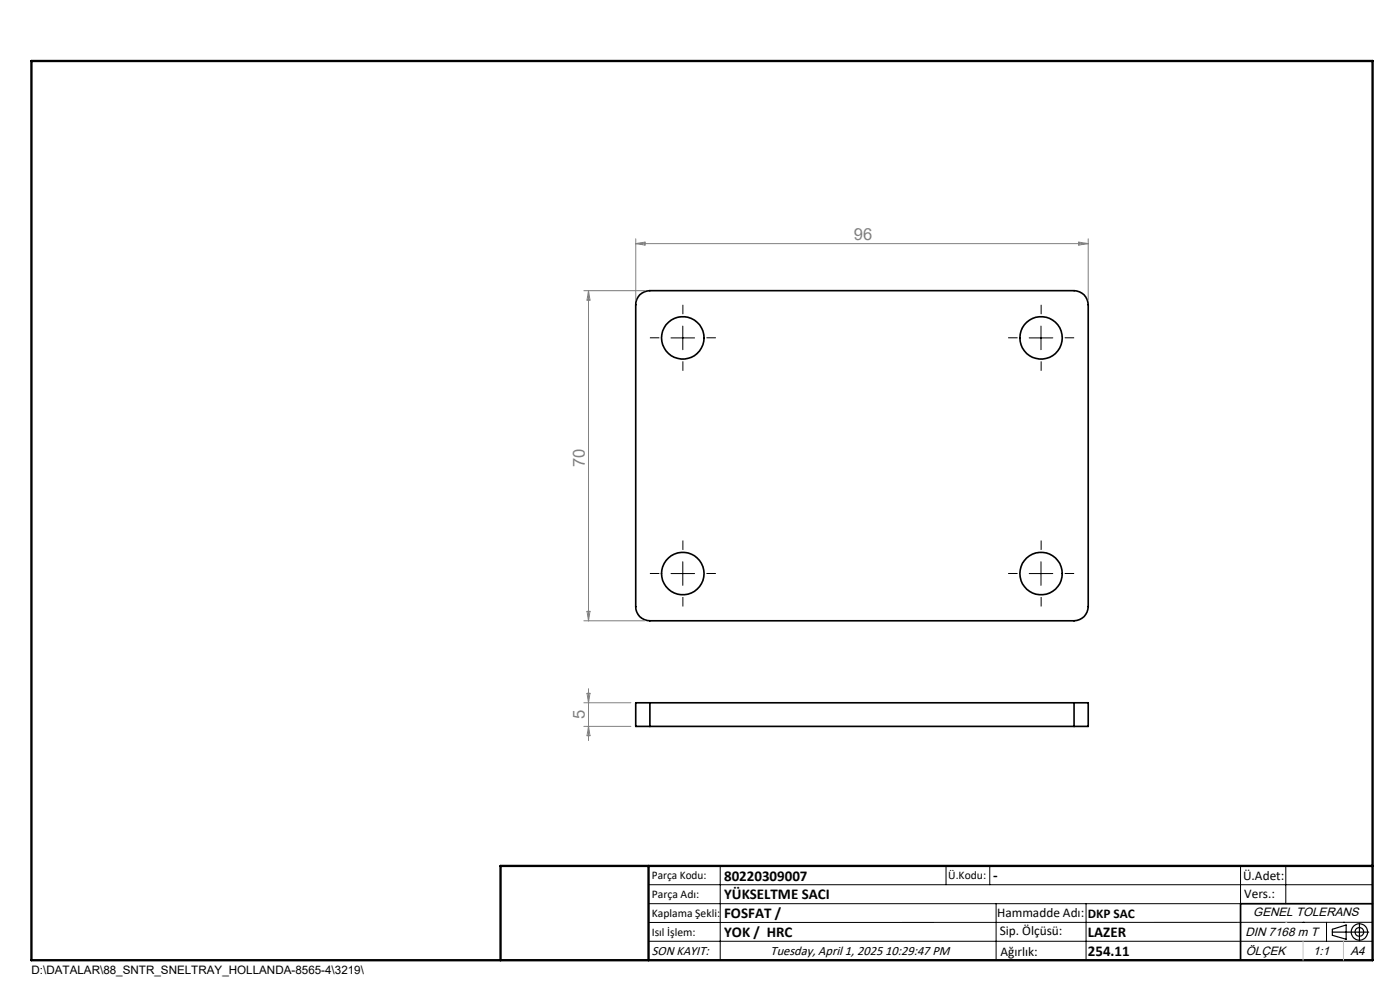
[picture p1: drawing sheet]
<svg xmlns="http://www.w3.org/2000/svg" width="297mm" height="210mm" viewBox="0 0 297 210" stroke-linecap="round" stroke-linejoin="round" font-family="sans-serif">
<g fill="none" stroke="#000" stroke-width=".35">
<path d="M135.7 62.5a3.3 3.3 0 0 1 2.2-.8h90a3 3 0 0 1 3 3v64a3 3 0 0 1-3 3h-90a2.95 2.95 0 0 1-3-3v-64a3 3 0 0 1 .8-2.2zM137.9 149.1h-3v5h3M137.9 149.1v5M137.9 149.1h90M137.9 154.1h90M227.9 149.1h3v5h-3M227.9 149.1v5M291.2 191.7h-28v12"/>
<circle cx="144.9" cy="71.7" r="4.5"/>
<circle cx="220.9" cy="71.7" r="4.5"/>
<circle cx="144.8" cy="121.7" r="4.5"/>
<circle cx="220.9" cy="121.7" r="4.5"/>
</g>
<g fill="none" stroke="#000" stroke-width=".25">
<path d="M282.6 197.7h7.8M282.6 197.1l3-.9v3l-3-.8zM288.4 195.8v3.8M106.2 203.7h185"/>
<circle cx="288.4" cy="197.7" r="1.74"/>
<circle cx="288.4" cy="197.7" r=".93"/>
</g>
<g fill="none" stroke="#000" stroke-width=".21" stroke-dasharray="15.2 1.3 1.3 1.3" stroke-linecap="butt">
<path d="M139.9 71.6h-2M144.9 66.6v-2M144.9 76.6v2M149.9 71.6h2M215.9 71.6h-2M220.9 66.6v-2M220.9 76.6v2M225.9 71.6h2M144.9 116.6v-2M220.9 116.6v-2M139.9 121.6h-2M144.9 126.6v2"/>
<path d="M149.9 121.6h2M215.9 121.6h-2M220.9 126.6v2M225.9 121.6h2"/>
</g>
<g fill="none" stroke="#000" stroke-width=".21">
<path d="M142.3 71.7h5.1M144.9 69.2v5M218.3 71.7h5M220.8 69.2v5M144.9 119.2v5M220.8 119.2v5M142.3 121.7h5.1M218.3 121.7h5M137.6 187.7h153.6M137.6 191.7h153.6M137.6 199.7h153.6M152.8 183.7v20"/>
<path d="M200.7 183.7v4M210 183.7v4M211.3 191.7v12M230.4 191.7v12M263.2 183.7v20M272.8 183.7v8M276.4 195.6h.1M281.4 195.6v4.1M285 195.6h.1M291.2 195.6l-153.6 .1"/>
</g>
<g fill="none" stroke="#808080" stroke-width=".21">
<path d="M134.9 50.7v13M134.9 51.7h96M134.9 51.7l1.9-.3v.6zM228.8 51.4l2.1 .3-2.1 .3zM230.9 50.7v13M123.9 61.7h12.9M124.8 61.7v70M124.8 61.7l.4 2h-.7zM123.9 131.7h12.9M124.5 129.7h.7l-.4 2zM123.9 154.1h9.9M123.9 149.1h9.9"/>
<path d="M124.5 147.1h.7l-.4 2zM124.8 146.1v11M124.8 154.1l.4 2h-.7z"/>
</g>
<path d="M6.7 12.9h284.5v190.8h-284.5zM137.6 183.7v20M291.2 183.7h-185v20" fill="none" stroke="#000" stroke-width=".5"/>
<path d="M276.4 199.7v4M285 199.7v4" fill="none" stroke="#c0c0c0" stroke-width=".21"/>
<path d="M272.8 195.6h.1" fill="none" stroke="#c0c0c0" stroke-width=".25"/>
<g font-size="3.5" fill="#808080">
<text x="181.2" y="50.9">96</text>
<text x="124.1" y="99.1" transform="rotate(-90 124.1 99.1)">70</text>
<text x="124.1" y="152.5" transform="rotate(-90 124.1 152.5)">5</text>
</g>
<g font-size="3.2">
<text x="153.6" y="190.8">YÜKSELTME SACI</text>
<text x="153.6" y="186.8">80220309007</text>
<text x="210.7" y="186.6">-</text>
<text x="153.6" y="194.8">FOSFAT /</text>
<text x="153.6" y="198.8">YOK / HRC</text>
<text x="230.8" y="198.7">LAZER</text>
<text x="230.8" y="202.8">254.11</text>
</g>
<g font-size="2.8">
<text x="263.7" y="186.7">Ü.Adet:</text>
<text x="263.9" y="190.5">Vers.:</text>
<text x="211.5" y="194.5">Hammadde Adı:</text>
<text x="230.8" y="194.7">DKP SAC</text>
<text x="138.3" y="202.6">SON KAYIT:</text>
<text x="163.5" y="202.6">Tuesday, April 1, 2025 10:29:47 PM</text>
<text x="212.1" y="198.4">Sip. Ölçüsü:</text>
<text x="212.2" y="202.7">Ağırlık:</text>
</g>
<g font-size="2.6">
<text x="265.9" y="194.4">GENEL TOLERANS</text>
<text x="264.2" y="198.5">DIN 7168 m T</text>
<text x="264.3" y="202.6">ÖLÇEK</text>
<text x="278.5" y="202.6">1:1</text>
<text x="286.5" y="202.6">A4</text>
</g>
<g font-size="2.5">
<text x="138.3" y="186.4">Parça Kodu:</text>
<text x="138.3" y="190.5">Parça Adı:</text>
<text x="201.2" y="186.5">Ü.Kodu:</text>
<text x="138.3" y="194.5">Kaplama Şekli:</text>
<text x="138.3" y="198.6">Isıl İşlem:</text>
<text x="6.7" y="206.7">D:\DATALAR\88_SNTR_SNELTRAY_HOLLANDA-8565-4\3219\</text>
</g>
</svg>
